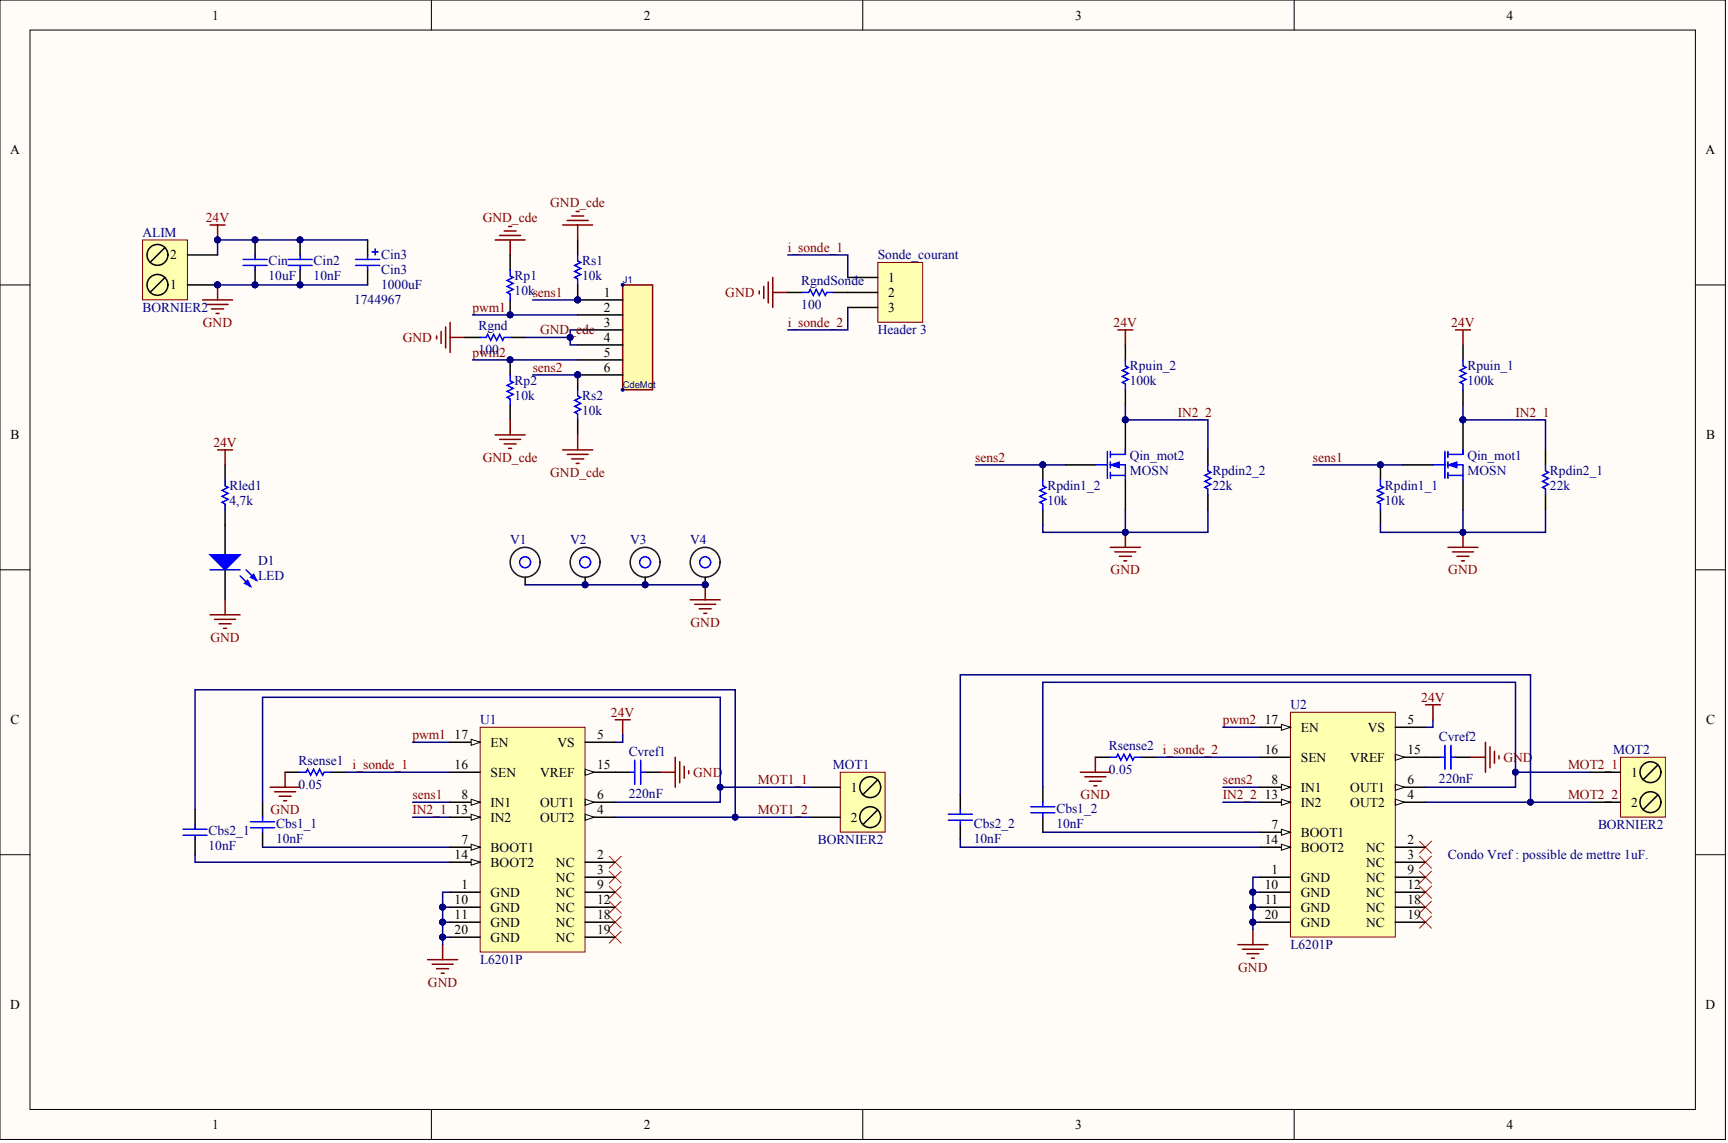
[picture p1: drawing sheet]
# Altium schematic sheet 2016_CARTE_PUISSANCE.SchDoc
size A4

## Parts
*  Page Count: 1  Page Size: A  (hidden comment: TitleBlock0)  (graphical)
ALIM  BORNIER2  [BORNIER2]
Cbs1_1  10nF  [C0805_N]
Cbs1_2  10nF  [C0805_N]
Cbs2_1  10nF  [C0805_N]
Cbs2_2  10nF  [C0805_N]
Cin  10uF  [C1206_N]
Cin2  10nF  [C0805_N]
Cin3  Cin3  value 1000uF  FAR: 1744967  [COND_POL_RAD_5.08B]
Cvref1  220nF  [C0805_N]
Cvref2  220nF  [C0805_N]
D1  LED  [LED_3mm]
J1  CdeMot  [RJ11_6/6]
MOT1  BORNIER2  [BORNIER2]
MOT2  BORNIER2  [BORNIER2]
Qin_mot1  MOSN  [SOT23-3N]
Qin_mot2  MOSN  [SOT23-3N]
Rgnd  100  [R1206_N]
RgndSonde  100  [R1206_N]
Rled1  4,7k  [R1206_N]
Rp1  10k  [R1206_N]
Rp2  10k  [R1206_N]
Rpdin1_1  10k  [R1206_N]
Rpdin1_2  10k  [R1206_N]
Rpdin2_1  22k  [R1206_N]
Rpdin2_2  22k  [R1206_N]
Rpuin_1  100k  [R1206_N]
Rpuin_2  100k  [R1206_N]
Rs1  10k  [R1206_N]
Rs2  10k  [R1206_N]
Rsense1  0.05  [R2512_N]
Rsense2  0.05  [R2512_N]
Sonde_courant  Header 3  [HDR1X3]
U1  L6201P  [PowerSO20_N]
U2  L6201P  [PowerSO20_N]
V1  Entretoise WURTH CMS  [ENTRETOISE_CMS]  (value not drawn)
V2  Entretoise WURTH CMS  [ENTRETOISE_CMS]  (value not drawn)
V3  Entretoise WURTH CMS  [ENTRETOISE_CMS]  (value not drawn)
V4  Entretoise WURTH CMS  [ENTRETOISE_CMS]  (value not drawn)

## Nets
24V: ALIM.2 Cin.2 Cin2.2 Cin3.1 Rled1.2 Rpuin_1.2 Rpuin_2.2 U1.5(VS) U2.5(VS)
GND: ALIM.1 Cin.1 Cin2.1 Cin3.2 Cvref1.1 Cvref2.1 D1.2 Qin_mot1.2(S) Qin_mot2.2(S) Rgnd.2 RgndSonde.2 Rpdin1_1.2 Rpdin1_2.2 Rpdin2_1.1 Rpdin2_2.1 Rsense1.1 Rsense2.1 U1.1(GND) U1.10(GND) U1.11(GND) U1.20(GND) U2.1(GND) U2.10(GND) U2.11(GND) U2.20(GND) V1.1 V2.1 V3.1 V4.1
GND_cde: J1.3 J1.4 Rgnd.1 Rp1.2 Rp2.1 Rs1.2 Rs2.1
i_sonde_1: Rsense1.2 Sonde_courant.1 U1.16(SEN)
i_sonde_2: Rsense2.2 Sonde_courant.3 U2.16(SEN)
IN2_1: Qin_mot1.3(D) Rpdin2_1.2 Rpuin_1.1 U1.13(IN2)
IN2_2: Qin_mot2.3(D) Rpdin2_2.2 Rpuin_2.1 U2.13(IN2)
MOT1_1: Cbs1_1.2 MOT1.1 U1.6(OUT1)
MOT1_2: Cbs2_1.2 MOT1.2 U1.4(OUT2)
MOT2_1: Cbs1_2.2 MOT2.1 U2.6(OUT1)
MOT2_2: Cbs2_2.2 MOT2.2 U2.4(OUT2)
pwm1: J1.2 Rp1.1 U1.17(EN)
pwm2: J1.5 Rp2.2 U2.17(EN)
sens1: J1.1 Qin_mot1.1(G) Rpdin1_1.1 Rs1.1 U1.8(IN1)
sens2: J1.6 Qin_mot2.1(G) Rpdin1_2.1 Rs2.2 U2.8(IN1)
NetCbs1_1_1: Cbs1_1.1 U1.7(BOOT1)
NetCbs1_2_1: Cbs1_2.1 U2.7(BOOT1)
NetCbs2_1_1: Cbs2_1.1 U1.14(BOOT2)
NetCbs2_2_1: Cbs2_2.1 U2.14(BOOT2)
NetCvref1_2: Cvref1.2 U1.15(VREF)
NetCvref2_2: Cvref2.2 U2.15(VREF)
NetD1_1: D1.1 Rled1.1
NetRgndSonde_1: RgndSonde.1 Sonde_courant.2

Not connected (* = marked no-connect by the designer): U1 2(NC)* 3(NC)* 9(NC)* 12(NC)* 18(NC)* 19(NC)*; U2 2(NC)* 3(NC)* 9(NC)* 12(NC)* 18(NC)* 19(NC)*

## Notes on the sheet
- Condo Vref : possible de mettre 1uF.
